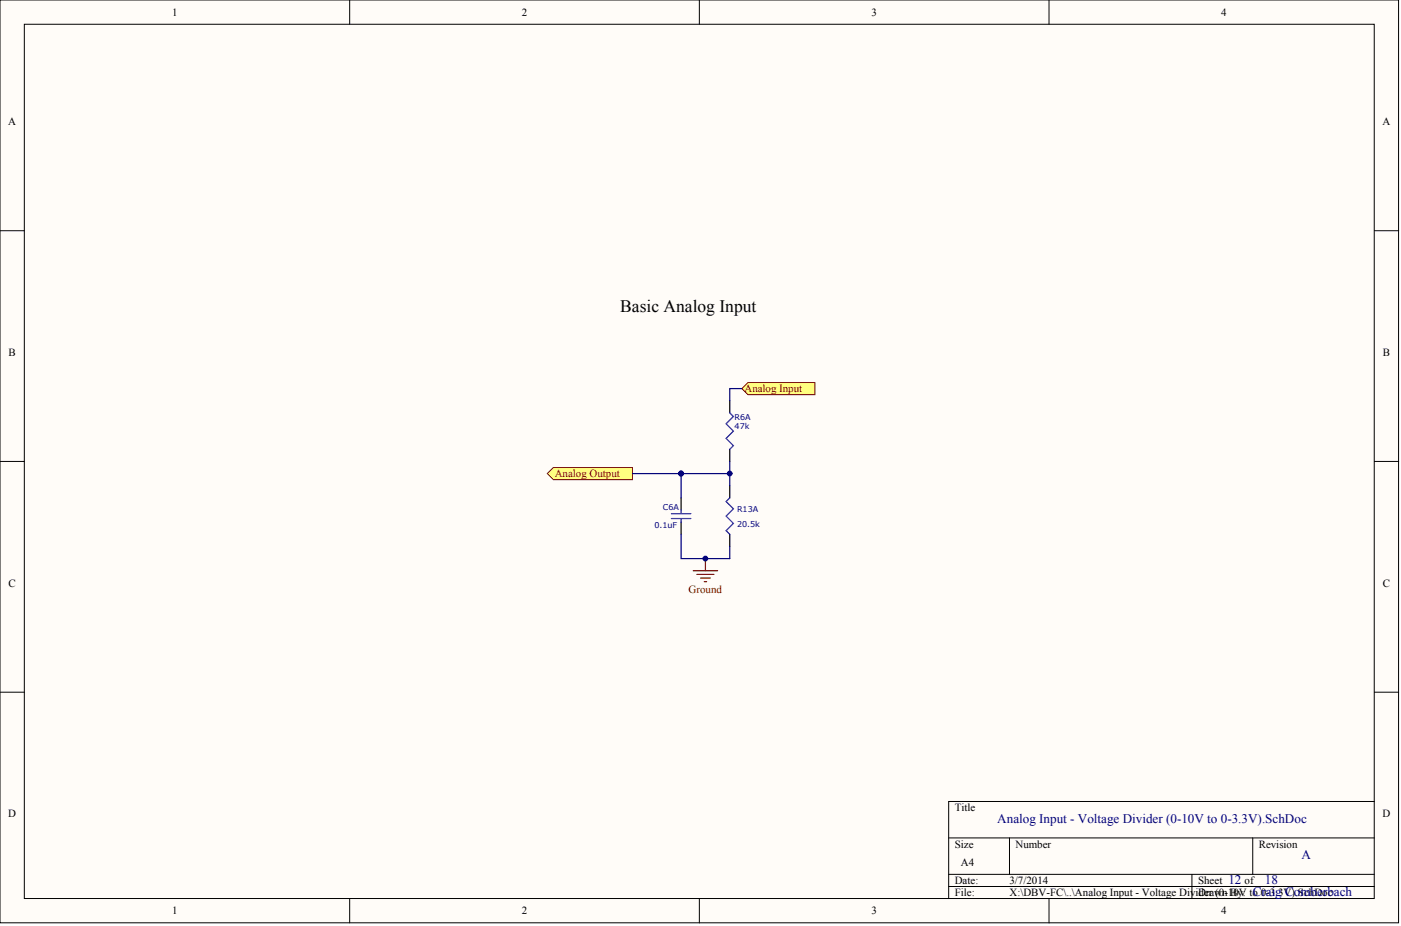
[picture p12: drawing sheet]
<svg xmlns="http://www.w3.org/2000/svg" width="244mm" height="161mm" viewBox="0 0 244 161" stroke-linecap="round" stroke-linejoin="round" font-family="sans-serif">
<g fill="#fffcf8" stroke="#000" stroke-width=".17">
<path d="M0 0h243.3v160.7h-243.3z"/>
<path d="M4.2 4.2h234.9v152.2h-234.9z"/>
</g>
<g fill="none" stroke="#000" stroke-width=".17">
<path d="M60.8 0v4.2M121.7 0v4.2M182.5 0v4.2M0 40.2h4.2M239.1 40.2h4.3M0 80.3h4.2M239.1 80.3h4.3M0 120.5h4.2M239.1 120.5h4.3M239.1 139.5h-74v17M60.8 156.5v4.2M121.7 156.5v4.2"/>
<path d="M165.1 145.9h74M165.1 152.2h74M165.1 154.3h74M175.6 145.9v6.3M182.5 156.5v4.2M207.4 152.2v4.3M218 145.9v6.3"/>
</g>
<path d="M127 69.8v2.1M127 78.2v2.1M118.5 86.7v2.1M118.5 90.9v2.1M127 84.6v2.1M127 93v2.1" fill="none" stroke="#000" stroke-width=".21"/>
<path d="M127 71.9l.6 .6-1.3 1.3 1.3 1.3-1.3 1.2 1.3 1.3-.6 .6M116.8 89.4h3.4M116.8 90.3h3.4M118.5 88.8v.6M118.5 90.3v.6M127 86.7l-.7 .6 1.3 1.3-1.3 1.3 1.3 1.2-1.3 1.3 .7 .6" fill="none" stroke="#00f" stroke-width=".21"/>
<g fill="#ffff80" stroke="#800000" stroke-width=".17">
<path d="M129.1 67.7l1-1.1h11.7v2.1h-11.7z" fill-rule="evenodd"/>
<path d="M95.2 82.5l1.1-1.1h13.7v2.1h-13.7z" fill-rule="evenodd"/>
</g>
<path d="M120.6 99.4h4.3M122.7 97.3v2.1M121.3 100h2.9M121.9 100.6h1.7M122.5 101.3h.5" fill="none" stroke="#800000" stroke-width=".21"/>
<g fill="#000080" stroke="#000080" stroke-width=".17">
<circle cx="122.7" cy="97.2" r=".41"/>
<circle cx="127" cy="82.4" r=".41"/>
<circle cx="118.5" cy="82.4" r=".41"/>
</g>
<path d="M129.1 67.7h-2.1v2.1M110 82.5h17M118.5 93v4.3h8.5v-2.2M118.5 82.5v4.2M127 80.3v4.3" fill="none" stroke="#000080" stroke-width=".21"/>
<text font-size="3" x="107.9" y="54.3">Basic Analog Input</text>
<g font-size="2.3" fill="#000080">
<text x="173.5" y="143.3">Analog Input - Voltage Divider (0-10V to 0-3.3V).SchDoc</text>
<text x="226.4" y="149.6">A</text>
<text x="213.7" y="153.9">12</text>
<text x="218" y="156">Craig Comberbach</text>
<text x="220.1" y="153.9">18</text>
</g>
<g font-size="1.9">
<text x="29.9" y="2.7">1</text>
<text x="90.8" y="2.7">2</text>
<text x="151.6" y="2.7">3</text>
<text x="212.5" y="2.7">4</text>
<text x="1.4" y="21.8">A</text>
<text x="240.6" y="21.8">A</text>
<text x="1.5" y="61.9">B</text>
<text x="240.6" y="61.9">B</text>
<text x="1.5" y="102.1">C</text>
<text x="240.6" y="102.1">C</text>
<text x="1.4" y="142.3">D</text>
<text x="166.1" y="141.2">Title</text>
<text x="240.6" y="142.3">D</text>
<text x="166.1" y="147.6">Size</text>
<text x="176.7" y="147.6">Number</text>
<text x="219" y="147.6">Revision</text>
<text x="166.1" y="153.9">Date:</text>
<text x="167.2" y="150.7">A4</text>
<text x="175.6" y="153.9">3/7/2014</text>
<text x="208.4" y="153.9">Sheet</text>
<text x="216.5" y="153.9">of</text>
<text x="29.9" y="159.2">1</text>
<text x="90.8" y="159.2">2</text>
<text x="151.6" y="159.2">3</text>
<text x="166.1" y="156">File:</text>
<text x="175.6" y="156">X:\DBV-FC\..\Analog Input - Voltage Divider (0-10V to 0-3.3V).SchDoc</text>
<text x="208.4" y="156">Drawn By:</text>
<text x="212.5" y="159.2">4</text>
</g>
<g font-size="1.9" fill="#800000">
<text x="129.5" y="68.3">Analog Input</text>
<text x="96.5" y="83.1">Analog Output</text>
<text x="119.8" y="103.2">Ground</text>
</g>
<g font-size="1.4" fill="#000080">
<text x="127.8" y="74.8">47k</text>
<text x="127.8" y="73.1">R6A</text>
<text x="115.3" y="88.7">C6A</text>
<text x="128.2" y="89.1">R13A</text>
<text x="113.9" y="91.9">0.1uF</text>
<text x="128.2" y="91.7">20.5k</text>
</g>
</svg>
